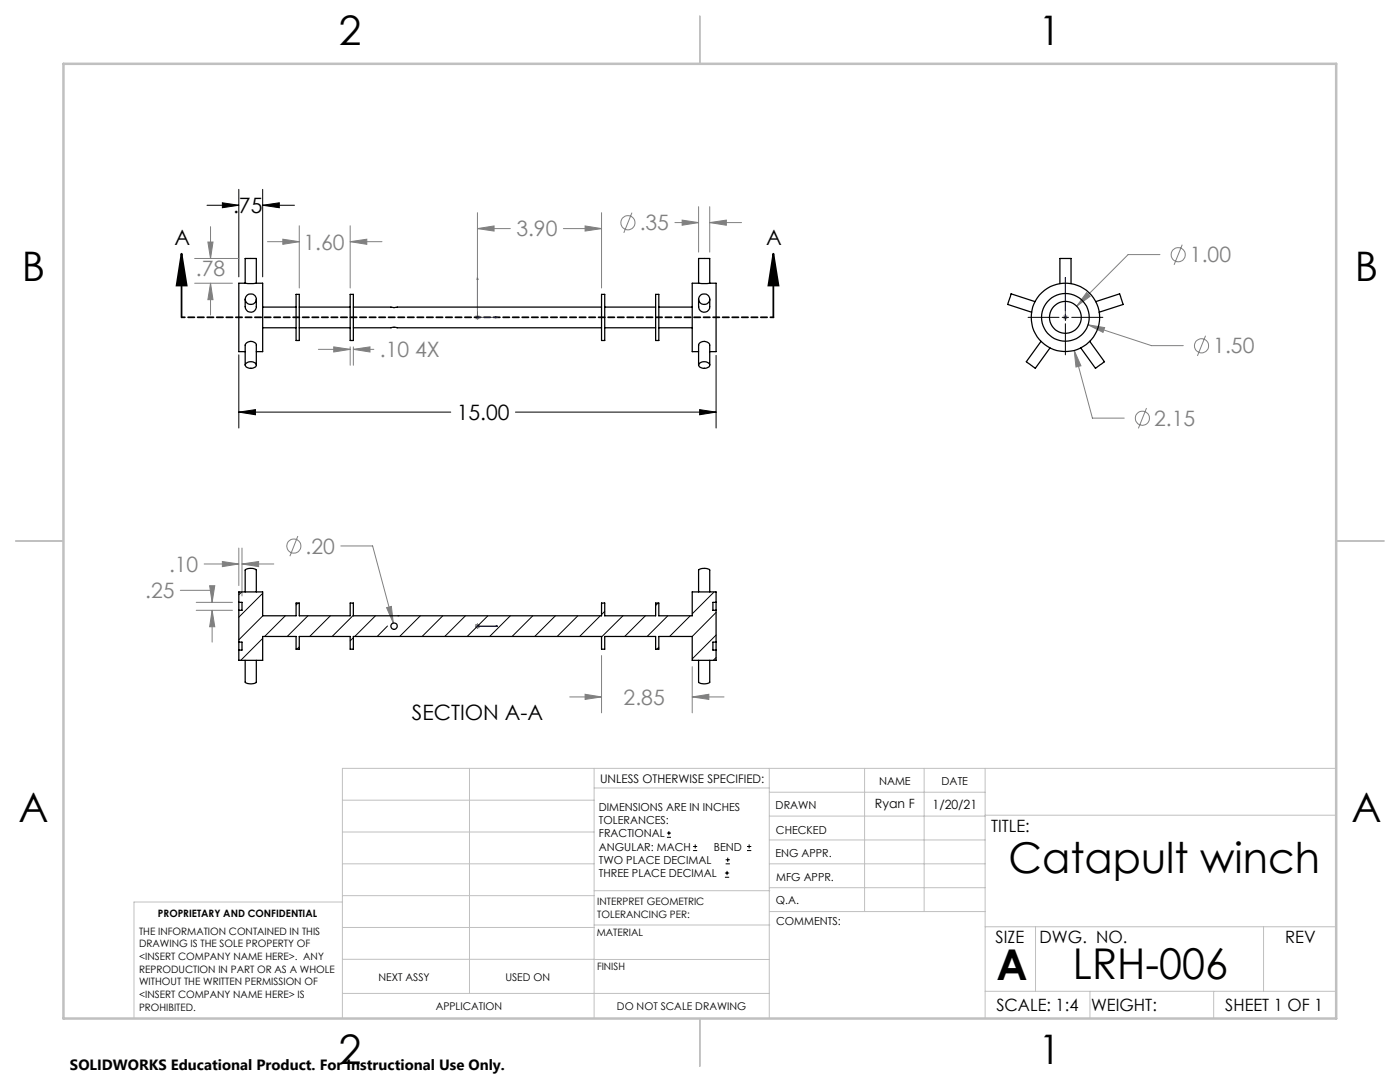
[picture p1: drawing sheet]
<svg xmlns="http://www.w3.org/2000/svg" width="279mm" height="216mm" viewBox="0 0 279 216" stroke-linecap="round" stroke-linejoin="round" font-family="sans-serif">
<g fill="none" stroke="#808080" stroke-width=".2">
<path d="M38.8 56.5h7.6M38.8 51.6h8.9M41.5 48.3h1l-.5 3.3zM42 56.5l.5 3.3h-1zM42 45.2v6.4M42 56.5v6.4M53.4 48.2h6.3M56.4 47.7l3.3 .5-3.3 .6zM59.7 45v12.5M69.9 48.2l3.3-.5v1.1zM69.9 45v12.5M69.9 48.2h6.3"/>
<path d="M95.3 45.6l3.3-.5v1zM95.3 42.4v19.7M95.3 45.6h6.5M112.4 45.6h7.7M116.8 45.1l3.3 .5-3.3 .5zM120.1 42.4v15.1M126.1 42.4l-1.6 4.1M134.7 44.4h4.7M136.1 43.9l3.3 .5-3.3 .5zM139.4 41.2v9.1M141.6 44.4l3.4-.5v1zM141.6 41.2v9.1"/>
<path d="M141.6 44.4h6.4M216.9 58.4l.7 .7-2.7 2zM231.5 50.8h-6.4l-10.2 10.3M235.9 48.8l-1.6 4M63.5 69.7h6.4M66.6 69.2l3.3 .5-3.3 .5zM69.9 69.2v3.7M70.5 69.7l3.3-.5v1zM70.5 69.2v3.7M70.5 69.7h4.1M94.8 63.3h1M94.9 63l.7 .7"/>
<path d="M95.3 62.8v1M95.6 63l-.7 .7M212.1 63.3h1M212.3 63l.7 .7M212.6 62.8v1M213 63l-.7 .7M214.4 69.9l1.3 3.1-1 .2zM214.4 69.9l3.6 13.5h6.4M217.1 64.8l3.4 .6-.4 .9zM217.1 64.8l12.7 4.2h6.3M240.6 67l-1.6 4M228.8 81.4l-1.6 4.1"/>
<path d="M36 117.8h6.3v2.4M40.7 112.5h7M41.8 116.9h1.1l-.6 3.3zM44.4 112l3.3 .5-3.3 .6zM47.7 109.4v7.4M48.3 112.5l3.3-.5v1.1zM48.3 109.4v9.5M48.3 112.5h6.3M59.4 107l-1.5 4M68 108.9h6.4l4.1 15.4M39.2 121.8h7.2M39.2 120.2h7.2"/>
<path d="M42.3 121.8l.6 3.3h-1.1zM42.3 121.8v6.3M77.2 121.2l.9-.2 .4 3.3zM94.8 125h1M94.9 124.6l.7 .7M95.3 124.4v1M95.6 124.6l-.7 .7M113.7 139.1h6.4M116.8 138.5l3.3 .6-3.3 .5zM120.1 130.8v11.4M138.1 139.1l3.4-.6v1.1zM138.1 133v9.2"/>
<path d="M138.1 139.1h6.4"/>
<circle cx="125.3" cy="44.4" r="1.41"/>
<circle cx="235.1" cy="50.8" r="1.41"/>
<circle cx="239.8" cy="69" r="1.4"/>
<circle cx="228" cy="83.5" r="1.42"/>
<circle cx="58.6" cy="109" r="1.41"/>
</g>
<g fill="none" stroke="#000" stroke-width=".2">
<path d="M47.7 37.8v17.4M52.4 37.8v17.4M41.3 41h6.4M44.4 40.5l3.3 .5-3.3 .5zM52.4 41l3.3-.5v1zM52.4 41h6.4M212.6 55.9v6.2M47.7 70.8v14.6M142.9 70.9v14.5M205.2 63.3h6.1M212 63.3h1.3M212.6 62.7v1.3"/>
<path d="M212.6 64.6v6.2M213.9 63.3h6.2M47.7 82.2l3.3-.5v1.1zM47.7 82.2h42.3M102.9 82.2h40M139.6 81.7l3.3 .5-3.3 .6zM133.1 167.1h.8M133.1 166.2h.8M133.5 165.8v.9M138.3 169.7h.8M138.3 168.9h.8M138.7 168.5v.8"/>
<path d="M144.7 175h.8M144.7 174.2h.8M144.8 172.4h.9M144.8 171.6h.9M145.1 173.8v.8M145.2 171.1v.9M149.1 169.7h.8M149.1 168.9h.8M149.5 168.5v.8"/>
</g>
<path d="M36.2 50.6l1.1 6.4h-2.1zM36.2 50.6v12.7M154.3 50.6l1.1 6.4h-2zM154.3 50.6v12.7" fill="none" stroke="#000" stroke-width=".35"/>
<path d="M95.3 55.4l.1 .4h-.2zM95.3 55.4v7.9h4M212.6 55.4v.4v-.4M212.6 55.4v7.9M98.9 63.2l.4 .1-.4 .1zM212.6 63.2v.2zM212.6 63.3h.1M95.2 125h.2zM95.3 125h.1M95.3 125h4M99.3 125h-.4h.4" fill="none" stroke="#00f" stroke-width=".2"/>
<path d="M154.4 63.3h-118.1" fill="none" stroke="#000" stroke-width=".35" stroke-dasharray="1.3 .6" stroke-dashoffset=".6"/>
<g fill="none" stroke="#c0c0c0" stroke-width=".2">
<path d="M68.3 159.7h50.3M93.7 153.3v44.9M118.6 153.3v49.9M118.6 157.2h34.9M153.5 153.3v49.9M153.5 158.1h43.1M172.5 153.3v28.6M184.4 153.3v28.6M196.6 153.3v49.9M266.7 153.3h-198.4v49.9M68.3 178.7h50.3M68.3 172.4h50.3"/>
<path d="M68.3 166h50.3M68.3 180h-41.6v23.2M118.6 177.7h35M153.5 167.6h43.1M153.5 162.8h43.1M153.5 172.4h43.1M153.5 177.1h43.1M196.6 162.7h70.1M68.3 198.2h85.2M68.3 191.4l85.2 .1M68.3 185.1h50.3M118.6 184.6h35"/>
<path d="M153.6 181.9h43M196.6 197.8h70.1M196.6 184.9h70.1M206.7 184.9v12.9M217.5 197.8v5.4M242.2 197.8v5.4M252.2 184.9v12.9"/>
</g>
<path d="M139.7 3.2v9.5M3.1 107.9h9.6M266.7 107.9h9.5M139.7 203.2v9.6" fill="none" stroke="#c0c0c0" stroke-width=".25"/>
<path d="M12.7 12.7h254v190.5h-254z" fill="none" stroke="#c0c0c0" stroke-width=".5"/>
<path d="M154.3 50.6l1.1 6.4h-2zM36.2 50.6l1.1 6.4h-2.1z" fill="#000"/>
<g fill="#00f">
<path d="M98.9 63.2l.4 .1-.4 .1zM95.3 55.4l.1 .4h-.2z"/>
<path d="M212.6 63.2v.2zM212.6 55.4v.4zM98.9 125h.4zM95.2 125h.2zM98.9 125h.4zM95.2 125h.2z"/>
</g>
<path d="M47.7 82.2l3.3-.5v1.1zM139.6 81.7l3.3 .5-3.3 .6zM52.4 41l3.3-.5v1zM44.4 40.5l3.3 .5-3.3 .5z" fill="#000"/>
<path d="M42 56.5l.5 3.3h-1zM41.5 48.3h1l-.5 3.3zM136.1 43.9l3.3 .5-3.3 .5zM141.6 44.4l3.4-.5v1zM116.8 45.1l3.3 .5-3.3 .5zM95.3 45.6l3.3-.5v1zM66.6 69.2l3.3 .5-3.3 .5zM70.5 69.7l3.3-.5v1zM56.4 47.7l3.3 .5-3.3 .6zM69.9 48.2l3.3-.5v1.1zM216.9 58.4l-2 2.7 2.7-2zM217.1 64.8l3 1.5 .4-.9zM214.4 69.9l.3 3.3 1-.2zM42.3 121.8l.6 3.3h-1.1zM41.8 116.9h1.1l-.6 3.3zM44.4 112l3.3 .5-3.3 .6zM48.3 112.5l3.3-.5v1.1zM77.2 121.2l1.3 3.1-.4-3.3zM116.8 138.5l3.3 .6-3.3 .5zM138.1 139.1l3.4-.6v1.1z" fill="#808080"/>
<g fill="none" stroke="#000" stroke-width=".25">
<path d="M48.9 59.7v1.5a1.11 1.11 0 0 0 1.1 1.1 1.11 1.11 0 0 0 1.2-1.1v-1.5M48.9 56.5h2.3M48.9 56.5h-1.2v13.7h1.2M48.9 56.5v-4.9h2.3v4.9M51.2 56.5h1.2v13.7h-1.2M59.1 58.7h.6v9.2h-.6zM69.9 58.7h.6v9.2h-.6zM120.1 58.7h.6v9.2h-.6zM130.8 58.7h.7v9.2h-.7zM139.4 56.5v-4.9h2.2v4.9M139.4 59.7v1.5M141.6 59.7v1.5a1.09 1.09 0 0 1-1.1 1.1 1.09 1.09 0 0 1-1-1.1"/>
<path d="M141.6 56.5h-3.5v13.7h1.3M141.6 56.5h1.3v13.7h-1.3M211.5 56.6v-5h2.2v5M48.9 72.8v-3.9a1.2 1.2 0 0 1 1.1-.8 1.2 1.2 0 0 1 1.2 .8v3.9M49 72.6a1.31 1.31 0 0 1 2.2 .3 1.33 1.33 0 0 1-2.3 0zM52.4 65.4h6.7M52.4 61.3h6.7M59.7 65.4h10.2M59.7 61.3h10.2M70.5 61.3l8.1 .1 .7-.1h40.8M70.5 65.4h7.5l.5-.1 .8 .1h40.8M120.7 65.4h10.1"/>
<path d="M120.7 61.3h10.1M131.5 65.4h6.6M131.5 61.3h6.6M139.4 68.9v3.9M139.5 68.9a1.18 1.18 0 0 1 1-.8 1.18 1.18 0 0 1 1.1 .8v3.9M139.5 72.6a1.31 1.31 0 0 1 2.1 .3 1.33 1.33 0 0 1-2.2 0zM206.6 60.2l-4.8-1.6-.6 1.9-.1 .2 4.8 1.6M207.8 68.1l-3 4.1 1.8 1.3 2.9-4.1M217.5 68.1l2.9 4.1-1.8 1.3-2.9-4.1M218.7 60.2l4.7-1.6 .8 2.1-4.8 1.6M48.9 118.1v-4.3a1.93 1.93 0 0 1 2.3 0v4.3M139.4 118.1v-4.3a1.93 1.93 0 0 1 2.2 0v4.3"/>
<path d="M47.7 120.2v1.6M47.7 128.1v1.6M47.7 120.2h.6v1.6h-.6M47.7 128.1h.6v1.6h-.6M47.7 120.2v-2.1h4.7v4.8h6.7v-2.6h.6v2.6h10.2v-2.6h.6v2.6h49.6v-2.6h.6v2.6h10.1v-2.6h.7v2.6h6.6v-4.8h4.8v2.1M47.7 121.8v6.3M47.7 129.7v2.1h4.7v-4.8h6.7v2.5h.6v-2.5h10.2v2.5h.6v-2.5h49.6v2.5h.6v-2.5h10.1v2.5h.7v-2.5h6.6v4.8h4.8v-2.1M48.9 131.8v4.3a1.91 1.91 0 0 0 2.3 0v-4.3M139.4 131.8v4.3a1.91 1.91 0 0 0 2.2 0v-4.3M142.9 120.2v1.6M142.9 128.1v1.6M142.9 120.2h-.6v1.6h.6"/>
<path d="M142.9 121.8v6.3M142.9 128.1h-.6v1.6h.6"/>
<circle cx="50.1" cy="59.7" r="1.07"/>
<circle cx="140.5" cy="59.7" r="1.08"/>
<circle cx="212.6" cy="63.3" r="4.8"/>
<circle cx="212.6" cy="63.3" r="3.2"/>
<circle cx="212.6" cy="63.3" r="6.8"/>
<circle cx="78.7" cy="124.9" r=".65"/>
</g>
<g fill="none" stroke="#000" stroke-width=".2">
<path d="M48.3 118.1l-.6 .6M52.4 118.4l-4.7 4.8M142.5 118.1l-4.4 4.4M52.4 127.4l-4.4 4.4M52.5 122.9l-4.8 4.8M56.9 122.9l-4.1 4.1M59.5 120.3l-.4 .4M59.7 129.1l-.4 .4M61.5 122.9l-4.2 4.1M65.9 122.9l-4.1 4.1M70.5 122.8l-4.2 4.2M70.5 127.2l-.6 .7"/>
<path d="M74.9 122.9l-4.1 4.1M77.3 124.9l-2 2.1M79.4 122.9h.1M83.9 122.9l-4.1 4.1M88.4 122.9l-4.2 4.1M92.9 122.9l-4.1 4.1M97.4 122.9l-4.2 4.1M101.8 122.9l-4.1 4.1M106.3 122.9l-4.1 4.1M110.8 122.9l-4.1 4.1M115.3 122.9l-4.1 4.1M119.8 122.9l-4.1 4.1"/>
<path d="M120.7 122l-.6 .6M124.3 122.9l-4.2 4.2M128.8 122.9l-4.1 4.1M131.3 120.3l-.5 .5M131.5 129.2l-.4 .3M133.3 122.9l-4.1 4.1M137.8 122.9l-4.2 4.1M142.9 122.2l-4.8 4.8M142.9 126.7l-4.8 4.8M142.9 131.2l-.6 .6"/>
</g>
<g font-size="8.5">
<text x="201.3" y="174.2">Catapult winch</text>
<text x="198.9" y="195.5">A</text>
<text x="214.1" y="195.4">LRH-006</text>
</g>
<g font-size="8.1">
<text x="67.6" y="8.9">2</text>
<text x="207.3" y="8.9">1</text>
<text x="4.4" y="56.2">B</text>
<text x="270.4" y="56.2">B</text>
<text x="3.7" y="164.1">A</text>
<text x="269.7" y="164.1">A</text>
<text x="67.6" y="212.4">2</text>
<text x="207.3" y="212.4">1</text>
</g>
<g font-size="4.2">
<text x="46.5" y="42.5">.75</text>
<text x="34.8" y="48.9">A</text>
<text x="152.9" y="48.9">A</text>
<text x="91.1" y="83.8">15.00</text>
<text x="82.2" y="143.6">SECTION A-A</text>
</g>
<g font-size="4.2" fill="#808080">
<text x="103" y="47.2">3.90</text>
<text x="127.7" y="46">.35</text>
<text x="60.6" y="49.8">1.60</text>
<text x="237.5" y="52.4">1.00</text>
<text x="39.1" y="55.1">.78</text>
<text x="75.8" y="71.3">.10 4X</text>
<text x="242.1" y="70.5">1.50</text>
<text x="230.3" y="85">2.15</text>
<text x="61" y="110.5">.20</text>
<text x="29" y="119.4">.25</text>
<text x="33.7" y="114.1">.10</text>
<text x="124.5" y="140.6">2.85</text>
</g>
<g font-size="3.4">
<text x="197.8" y="166">TITLE:</text>
<text x="198.7" y="188.1">SIZE</text>
<text x="207.5" y="188.1">DWG. NO.</text>
<text x="256.5" y="188.2">REV</text>
<text x="198.8" y="201.7">SCALE: 1:4</text>
<text x="217.7" y="201.8">WEIGHT:</text>
<text x="244.5" y="201.7">SHEET 1 OF 1</text>
</g>
<text font-size="3" x="14" y="213.5">SOLIDWORKS Educational Product. For Instructional Use Only.</text>
<g font-size="2.5">
<text x="174.6" y="161.3">Ryan F</text>
<text x="186.1" y="161.4">1/20/21</text>
</g>
<text font-size="2.4" x="119.8" y="156.2">UNLESS OTHERWISE SPECIFIED:</text>
<g font-size="2.2">
<text x="119.5" y="161.8">DIMENSIONS ARE IN INCHES</text>
<text x="154.8" y="161.4">DRAWN</text>
<text x="175.4" y="156.6">NAME</text>
<text x="187.9" y="156.7">DATE</text>
<text x="119.5" y="164.4">TOLERANCES:</text>
<text x="119.5" y="167.1">FRACTIONAL</text>
<text x="154.9" y="166.3">CHECKED</text>
<text x="119.5" y="169.7">ANGULAR: MACH</text>
<text x="119.5" y="172.4">TWO PLACE DECIMAL</text>
<text x="142.5" y="169.7">BEND</text>
<text x="154.8" y="171">ENG APPR.</text>
<text x="119.5" y="175">THREE PLACE DECIMAL</text>
<text x="154.9" y="175.7">MFG APPR.</text>
<text x="154.9" y="180.4">Q.A.</text>
<text x="154.9" y="184.6">COMMENTS:</text>
</g>
<g font-size="2.1">
<text x="75.5" y="195.7">NEXT ASSY</text>
<text x="100.9" y="195.7">USED ON</text>
<text x="86.9" y="201.5">APPLICATION</text>
<text x="123.1" y="201.6">DO NOT SCALE DRAWING</text>
</g>
<g font-size="2">
<text x="31.5" y="182.9">PROPRIETARY AND CONFIDENTIAL</text>
<text x="119.2" y="180.6">INTERPRET GEOMETRIC</text>
<text x="119.2" y="183.1">TOLERANCING PER:</text>
<text x="27.8" y="186.5">THE INFORMATION CONTAINED IN THIS</text>
<text x="27.8" y="189">DRAWING IS THE SOLE PROPERTY OF</text>
<text x="27.8" y="191.6">&lt;INSERT COMPANY NAME HERE&gt;. ANY</text>
<text x="119.1" y="186.7">MATERIAL</text>
<text x="27.8" y="194.1">REPRODUCTION IN PART OR AS A WHOLE</text>
<text x="27.8" y="196.6">WITHOUT THE WRITTEN PERMISSION OF</text>
<text x="119.1" y="193.5">FINISH</text>
<text x="27.8" y="199.1">&lt;INSERT COMPANY NAME HERE&gt; IS</text>
<text x="27.8" y="201.7">PROHIBITED.</text>
</g>
</svg>
